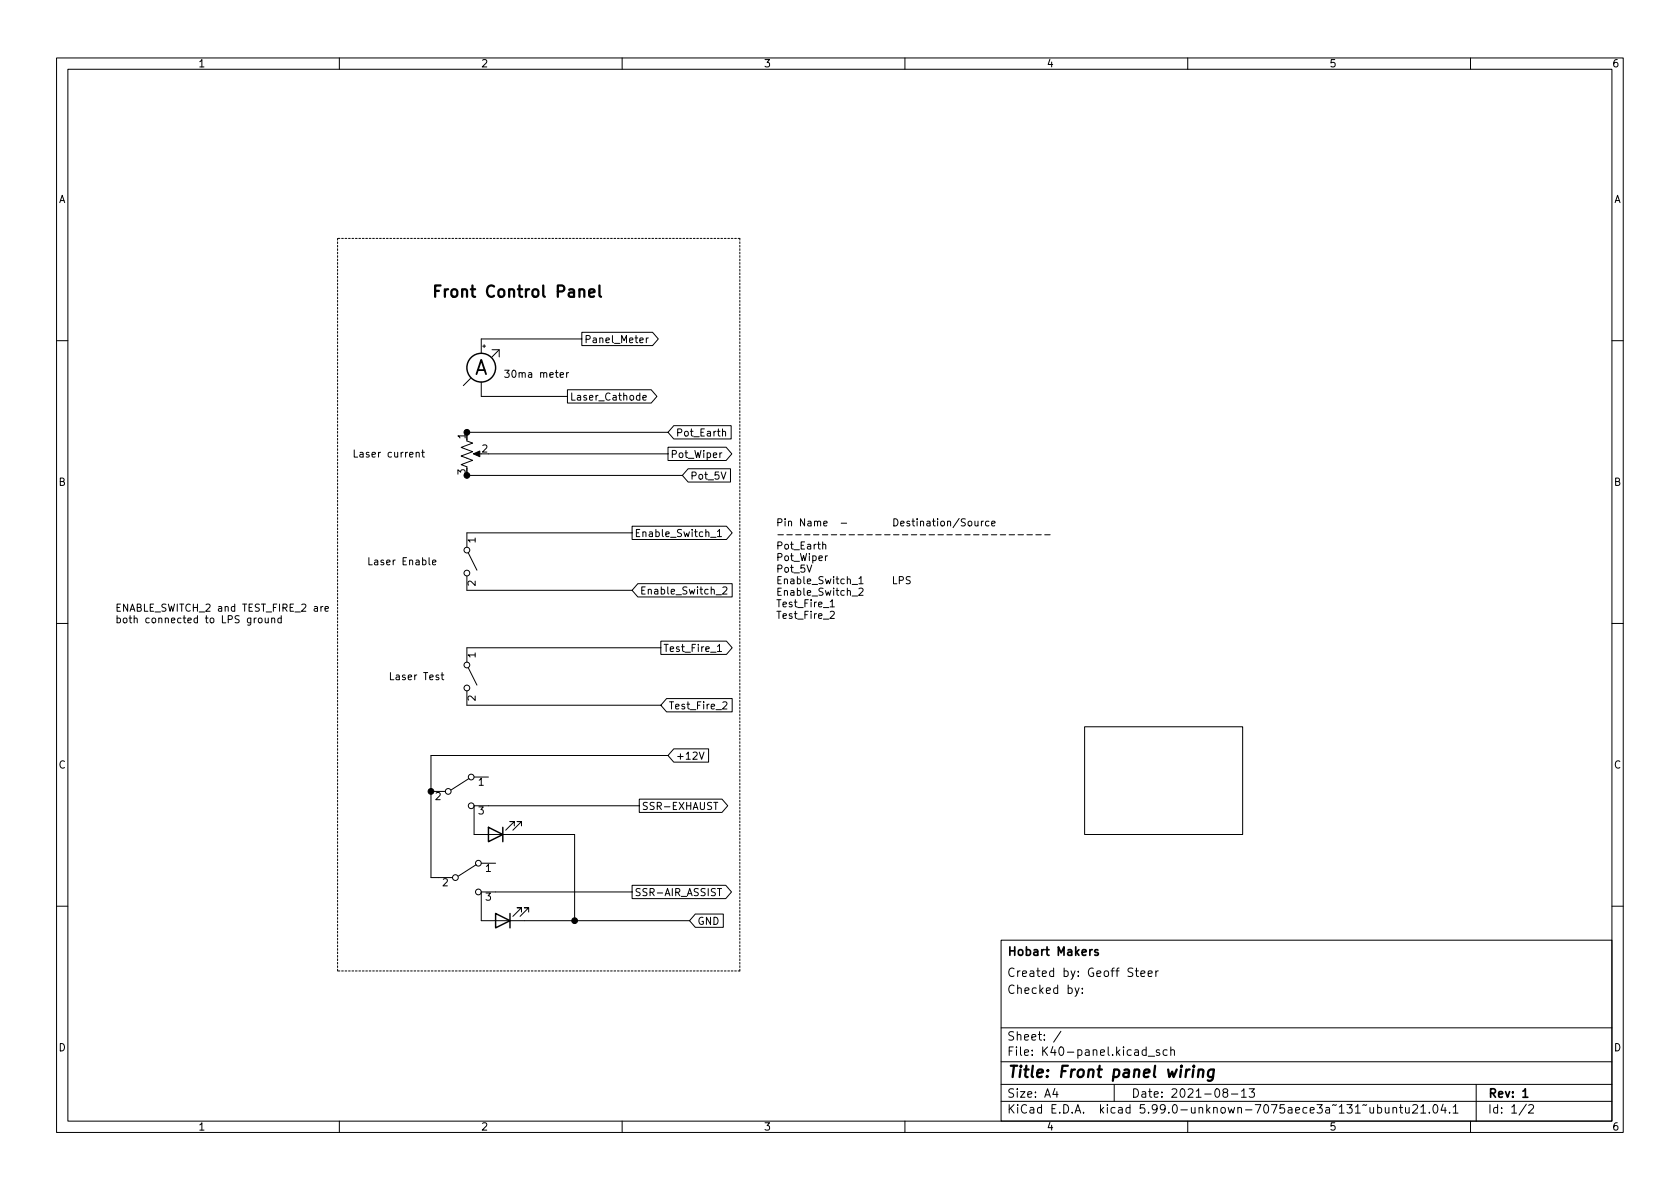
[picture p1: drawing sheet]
<svg xmlns="http://www.w3.org/2000/svg" width="297mm" height="210mm" viewBox="0 0 297 210" stroke-linecap="round" stroke-linejoin="round" font-family="sans-serif">
<g fill="none" stroke="#000" stroke-width=".18">
<path d="M10 10.2h277v190.1h-277zM12 12.2h273v186.1h-273zM60 10.2v2M110 10.2v2M160 10.2v2M210 10.2v2M260 10.2v2M102.9 58.8h12.5l1 1.1-1 1.2h-12.5zM102.9 59.9h-17.8v2.6M114.3 59.8v.8M114.6 59.8l-.3 .2M10 60.2h2"/>
<path d="M62.6 79.6v1.2h.6M74.5 80h.5M74.7 79.6v1.1l.3 .1M82.5 78l1.1 .4-2.1 .7 2.1 .8-2.1 .7 2.1 .8-2.1 .8 1 .3M82.5 76.4h35.6M83.2 66.9l-1.3 1.3M85.1 67.6v2.5h15.2M85.3 61.2h.6M85.6 61v.5M87 61.8h1.3v1.3M88.3 61.8l-1.3 1.3M89.2 65.5h.8l-.4 .4 .4 .2v.5l-.2 .1-.6-.1"/>
<path d="M100.2 65.9v.8M100.3 68.9h14.8l1.1 1.2-1.1 1.2h-14.8zM100.5 65.9l-.3 .2M113.7 70.3l.6-.1-.1-.2-.4-.1-.1 .2v.6h.5M118.1 79.1h10.3l1 1.2-1 1.1h-10.3zM119.1 75.3h10.2v2.3h-10.2l-1-1.2zM127.7 76.4l.2-.1h.3l.1 .8M285 60.2h2M76.5 99.5l.6-.2-.1-.2-.3-.1-.2 .2v.6h.5M82.5 84.1h38.1M82.8 97.8l1.5 3M84.1 80.3h1"/>
<path d="M86.4 80.3h31.7M111.8 93.1h16.6l1.1 1.1-1.1 1.2h-16.6zM111.8 94.2h-29.3v2.6M121.7 82.9h7.5v2.3h-7.5l-1.1-1.1zM125.6 95h1M126.9 94l.3-.4v1.3M126.9 94.9h.7M127.6 80.1l-.3 .2M137.5 94.6h1M139.1 94.6h1M140.7 94.6h1M142.3 94.6h.9"/>
<path d="M143.8 94.6h1M145.4 94.6h1M145.5 96.4l.1-.2 .3 .1 .1 .8M146.3 98.3l-.4 .2M147 94.6h.9M148.5 94.6h1M148.7 92.5h1M150.1 94.6h1M151.7 94.6h1M153.3 94.6h.9M154.8 94.6h1M156.4 94.6h1"/>
<path d="M158 94.6h.9M159.6 94.6h.9M161.1 94.6h1M162.7 94.6h1M164.3 94.6h.9M165.8 94.6h1M166.4 92.2h.3l.3 .2v.4l-.3 .2-.3-.1-.1-.1zM167.4 94.6h1M167.5 92.3l.2-.1h.3l.1 .8M167.5 92.2v.8M169 94.6h1M169.6 91.7l-1.1 1.6"/>
<path d="M170.6 94.6h.9M170.7 91.8l-.5-.1-.2 .2v.3l.6 .3 .1 .3-.3 .2-.4-.1M171.3 92.2h.3l.2 .2v.4l-.2 .2-.3-.1-.1-.1zM172.1 94.6h1M172.4 92.2v.7l.3 .1 .2-.1M172.9 92.2v.8M173.5 92.2v.8M173.7 94.6h1M173.9 92.2l-.4 .2M174.9 92.2h-.4l-.3 .2 .2 .5h.5M175.3 94.6h.9M175.3 92.6l.6-.1v-.3h-.4l-.2 .1 .1 .6h.5"/>
<path d="M176.8 94.6h1M178.4 94.6h1M180 94.6h1M181.6 94.6h.9M183.1 94.6h1M184.7 94.6h1M10 110.2h2M44.9 109.3v.8M45.3 109.3l-.4 .2M45.8 109.4l.3-.1 .2 .2v.4l-.2 .2h-.3l-.1-.2zM46.9 109.3v.8h.3l.2-.1M47.4 109.3v.8"/>
<path d="M48 109.4l.2-.1 .3 .1 .1 .7M48 109.3v.8M49.7 109.4l-.3-.1-.3 .2 .1 .6h.5M49.7 108.9v1.2M56.7 107.2v.9M57.1 107.2l-.4 .3M57.5 107.7l.6-.2-.1-.2-.4-.1-.1 .2v.6h.5M78 119.4h.5M78.2 118.9v1.1l.3 .2M82.5 101.8v2.6h29.3M82.8 118.1l1.5 3.1M112.8 103.2h16.7v2.4h-16.7l-1-1.2z"/>
<path d="M116.8 113.4h11.6l1.1 1.1-1.1 1.2h-11.6zM116.8 114.5h-34.3v2.6M126.6 105.2h1M126.9 114.3l.3-.4v1.3M126.9 115.2h.7M127.8 103.9l.5-.1 .2 .3-.8 1h.8M146.8 106.4l.4-.4v1.3M146.8 108.2l.5-.1 .2 .4-.8 .9h.8M146.8 107.3h.7M150.7 103.4h.9M150.7 105.4h.9M151.9 102.3l.3-.3v1.2"/>
<path d="M151.9 104.1l.5-.1 .2 .4-.8 .9h.8M151.9 103.2h.7M158 102v1.2h.6M159 102.6h.6l.1-.2v-.3l-.7-.1v1.2M160.9 102h-.4l-.2 .1v.3l.5 .3 .1 .3-.2 .2h-.5M285 110.2h2M76.2 139.9h2.5M82.5 122.2v2.5h34.3M82.9 137.7l-3.1 2M83.8 137.4h2.6M117.9 123.5h11.6v2.4h-11.6l-1.1-1.2zM118.1 133.6h-41.9v21.6h3.8"/>
<path d="M119.1 132.4h6.2v2.4h-6.2l-1-1.2zM123.6 133l.5 1.3 .4-1.3M127.8 124.2l.5-.1 .2 .4-.8 .9h.8M191.8 128.5h27.9v19.1h-27.9zM84.2 152.9l-3.2 2M85.1 152.6h2.5M90.9 146v-.7h-.7h.7l-1.5 1.5M92.2 146v-.7h-.8h.8l-1.5 1.5M111.8 156.6h16.5l1 1.1-1 1.2h-16.5zM111.8 157.7h-26.7v5.1h36.8M113 141.3h14.7l1 1.2-1 1.2h-14.7zM113 142.5h-29.2v5.1h17.8v15.2"/>
<path d="M126.2 141.9h.7M126.9 157.1h.7M127.2 157.1v1.3M10 160.2h2M92.2 161.3v-.8h-.8h.8l-1.5 1.5M93.5 161.3v-.8h-.8h.8l-1.6 1.5M122.9 161.6h5v2.4h-5l-1-1.2zM177 166.3h108v32h-108zM190.1 174.7l.3 1M190.8 174.7l-.5 1.3-.2 .2M191.4 175.5v.2M191.4 174.8v.1"/>
<path d="M200.7 171.7h.6M200.9 171.2v1.3l.4 .2M201.7 172.2l.7-.2v-.2l-.5-.1-.2 .2 .1 .7h.6M203 172.2l.7-.2-.1-.2-.4-.1-.2 .2 .1 .7h.5M204.4 171.7v1M204.8 171.7l-.3 .1-.1 .2M285 160.2h2M60 198.3v2M110 198.3v2M160 198.3v2M177 194.8h108M177 191.8h108"/>
<path d="M177 187.8h108M177 181.8h108M186.5 192.5l-.4 1h1M186.9 193v1M187.6 182.4l-1.3 1.9M197 191.8v3M202.6 185.7l-.4-.1-.3 .3v.4l.2 .3h.5M202.6 185.1v1.5M203 186.8h1.1M205 185.7l-.4-.1-.2 .2 .1 .3 .5 .1v.4h-.6M206.4 185.7l-.5-.1-.3 .3v.4l.2 .3h.6M207 185.8l.2-.2 .4 .1v.9"/>
<path d="M207 185.1v1.5M210 198.3v2M216.5 193.2l-.3-.3 .1-.2 .2-.2 .4 .1 .2 .2-.1 .2-.6 .2-.2 .3 .1 .4 .2 .1h.4l.2-.3-.1-.4-.2-.1M217.7 193.5h1.2M219.5 193l.4-.5v1.5M219.5 194h.9M220.9 192.5h.9l-.5 .6 .4 .1v.7l-.2 .1h-.4l-.2-.1M243.6 195.9l.4-.1 .3 .3v.4l-.2 .3h-.5M244.9 195.8l.1 1h.4l.2-.1M245.6 195.8v1M246.3 196l.2-.2 .4 .1v.9M246.3 195.8v1"/>
<path d="M247.4 195.8h.6M247.6 195.3v1.3l.4 .2M248.5 195.8l.1 1h.3l.2-.1M249.1 195.8v1M249.8 195.5l.6-.2 .2 .2v.3l-.9 1h.9M251.2 195.8l.4-.5v1.5M251.2 196.8h.9M252.7 196.7v.1M253.6 195.4l.1-.1a.81 .81 0 0 1 .6 .7 .81 .81 0 0 1-.3 .8h-.1a.81 .81 0 0 1-.6-.6 .81 .81 0 0 1 .3-.8zM255.2 195.3l-.4 1h.9M255.5 195.8v1M256.3 196.7v.1"/>
<path d="M256.9 195.8l.5-.5v1.5M256.9 196.8h.9M260 198.3v2M261 191.8v6.5M269.9 195.3l-1.3 1.9M270.3 195.5l.6-.2 .2 .2 .1 .3-1 1h1"/>
<circle cx="82.6" cy="97.3" r=".51"/>
<circle cx="82.6" cy="117.6" r=".51"/>
<circle cx="82.6" cy="101.3" r=".51"/>
<circle cx="79.2" cy="139.9" r=".51"/>
<circle cx="82.6" cy="121.7" r=".51"/>
<circle cx="83.3" cy="137.4" r=".51"/>
<circle cx="80.5" cy="155.2" r=".51"/>
<circle cx="83.3" cy="142.5" r=".51"/>
<circle cx="84.6" cy="157.7" r=".51"/>
<circle cx="84.6" cy="152.6" r=".51"/>
</g>
<path d="M194.1 168l-.3-.1-.2 .2v.3l.5 .1v.4h-.5M269.3 193l.4-.5v1.5M269.3 194h.8" fill="none" stroke="#000" stroke-width=".3"/>
<path d="M102.5 51.3a.5 .5 0 0 1 .8 .1v1.1M104.2 51.8l.9-.2-.1-.4h-.5l-.3 .2 .1 1 .2 .1 .5-.1M106 50.5v1.7l.3 .3M211 189.1l-.2 1.4M211.1 188.5l-.1 .1 .1 .1 .1-.1-.1-.1v.2M211.9 189.3a.49 .49 0 0 1 .9 .1l-.1 1.1M212 189.1l-.2 1.4M214.6 189.2a.66 .66 0 0 0-1 .3v.6l.1 .3 .2 .1 .6-.1M214.6 189.1l-.2 1.6a.6 .6 0 0 1-.9 .3" fill="none" stroke="#000" stroke-width=".4"/>
<g fill="none" stroke="#000" stroke-width=".25">
<path d="M86.4 146.3l2.5 1.3-2.5 1.2zM88.9 146.3v2.5M87.6 161.5l2.6 1.3-2.6 1.3zM90.2 161.5v2.6"/>
<circle cx="85.1" cy="65" r="2.54"/>
</g>
<g fill="#000" stroke="#000" stroke-width=".18">
<path d="M83.7 80.3l1.1-.5v1z"/>
<circle cx="82.6" cy="76.4" r=".51"/>
<circle cx="82.6" cy="84.1" r=".51"/>
<circle cx="76.2" cy="139.9" r=".51"/>
<circle cx="101.6" cy="162.8" r=".51"/>
</g>
<path d="M130.8 42.2v129.5M130.8 42.2h-71.1M59.7 171.7v-129.5M130.8 171.7h-71.1" fill="none" stroke="#000" stroke-width=".18" stroke-dasharray=".3 .3"/>
<text font-size="3.5" x="83.8" y="66.3">A</text>
<g font-size="2.8">
<text x="76.2" y="52.6">Front Control Panel</text>
<text x="178" y="190.6">Title: Front panel wiring</text>
</g>
<g font-size="2.1">
<text x="178" y="169">Hobart Makers</text>
<text x="178" y="172.8">Created by: Geoff Steer</text>
<text x="178" y="175.8">Checked by:</text>
<text x="178" y="184">Sheet: /</text>
<text x="178" y="186.7">File: K40-panel.kicad_sch</text>
<text x="178" y="196.9">KiCad E.D.A. kicad 5.99.0-unknown-7075aece3a~131~ubuntu21.04.1</text>
<text x="178" y="194.1">Size: A4</text>
<text x="200" y="194.1">Date: 2021-08-13</text>
<text x="263" y="194.1">Rev: 1</text>
<text x="263" y="196.9">Id: 1/2</text>
</g>
<g font-size="1.8">
<text x="35" y="11.9">1</text>
<text x="85" y="11.9">2</text>
<text x="135" y="11.9">3</text>
<text x="185" y="11.9">4</text>
<text x="235" y="11.9">5</text>
<text x="285" y="11.9">6</text>
<text x="10.3" y="35.9">A</text>
<text x="285.3" y="35.9">A</text>
<text x="103.3" y="60.7">Panel_Meter</text>
<text x="89.9" y="66.8">30ma meter</text>
<text x="100.7" y="70.8">Laser_Cathode</text>
<text x="82.3" y="77.6" transform="rotate(-90 82.3 77.6)">1</text>
<text x="119.4" y="77.2">Pot_Earth</text>
<text x="63.3" y="80.9">Laser current</text>
<text x="82.3" y="83.9" transform="rotate(-90 82.3 83.9)">3</text>
<text x="85.2" y="80">2</text>
<text x="118.5" y="81">Pot_Wiper</text>
<text x="10.3" y="85.9">B</text>
<text x="122" y="84.8">Pot_5V</text>
<text x="285.3" y="85.9">B</text>
<text x="84.1" y="96" transform="rotate(-90 84.1 96)">1</text>
<text x="112.1" y="95">Enable_Switch_1</text>
<text x="137.2" y="93.1">Pin Name -</text>
<text x="150.4" y="93.1">Destination/Source</text>
<text x="65.6" y="99.9">Laser Enable</text>
<text x="137.2" y="97.2">Pot_Earth</text>
<text x="137.2" y="99.2">Pot_Wiper</text>
<text x="137.2" y="101.2">Pot_5V</text>
<text x="84.1" y="103.6" transform="rotate(-90 84.1 103.6)">2</text>
<text x="113.1" y="105.1">Enable_Switch_2</text>
<text x="137.2" y="103.3">Enable_Switch_1</text>
<text x="137.2" y="105.3">Enable_Switch_2</text>
<text x="137.2" y="107.4">Test_Fire_1</text>
<text x="20.3" y="108.2">ENABLE_SWITCH_2 and TEST_FIRE_2 are</text>
<text x="20.3" y="110.2">both connected to LPS ground</text>
<text x="137.2" y="109.4">Test_Fire_2</text>
<text x="84.1" y="116.3" transform="rotate(-90 84.1 116.3)">1</text>
<text x="117.2" y="115.3">Test_Fire_1</text>
<text x="69.2" y="120.3">Laser Test</text>
<text x="84.1" y="123.9" transform="rotate(-90 84.1 123.9)">2</text>
<text x="118.2" y="125.4">Test_Fire_2</text>
<text x="10.3" y="135.9">C</text>
<text x="119.4" y="134.3">+12V</text>
<text x="285.3" y="135.9">C</text>
<text x="77" y="141.5">2</text>
<text x="84.6" y="138.9">1</text>
<text x="113.4" y="143.2">SSR-EXHAUST</text>
<text x="84.6" y="144">3</text>
<text x="85.9" y="154.2">1</text>
<text x="78.2" y="156.7">2</text>
<text x="85.9" y="159.3">3</text>
<text x="112.1" y="158.5">SSR-AIR_ASSIST</text>
<text x="123.3" y="163.5">GND</text>
<text x="10.3" y="185.9">D</text>
<text x="285.3" y="185.9">D</text>
<text x="35" y="199.9">1</text>
<text x="85" y="199.9">2</text>
<text x="135" y="199.9">3</text>
<text x="185" y="199.9">4</text>
<text x="235" y="199.9">5</text>
<text x="285" y="199.9">6</text>
</g>
</svg>
